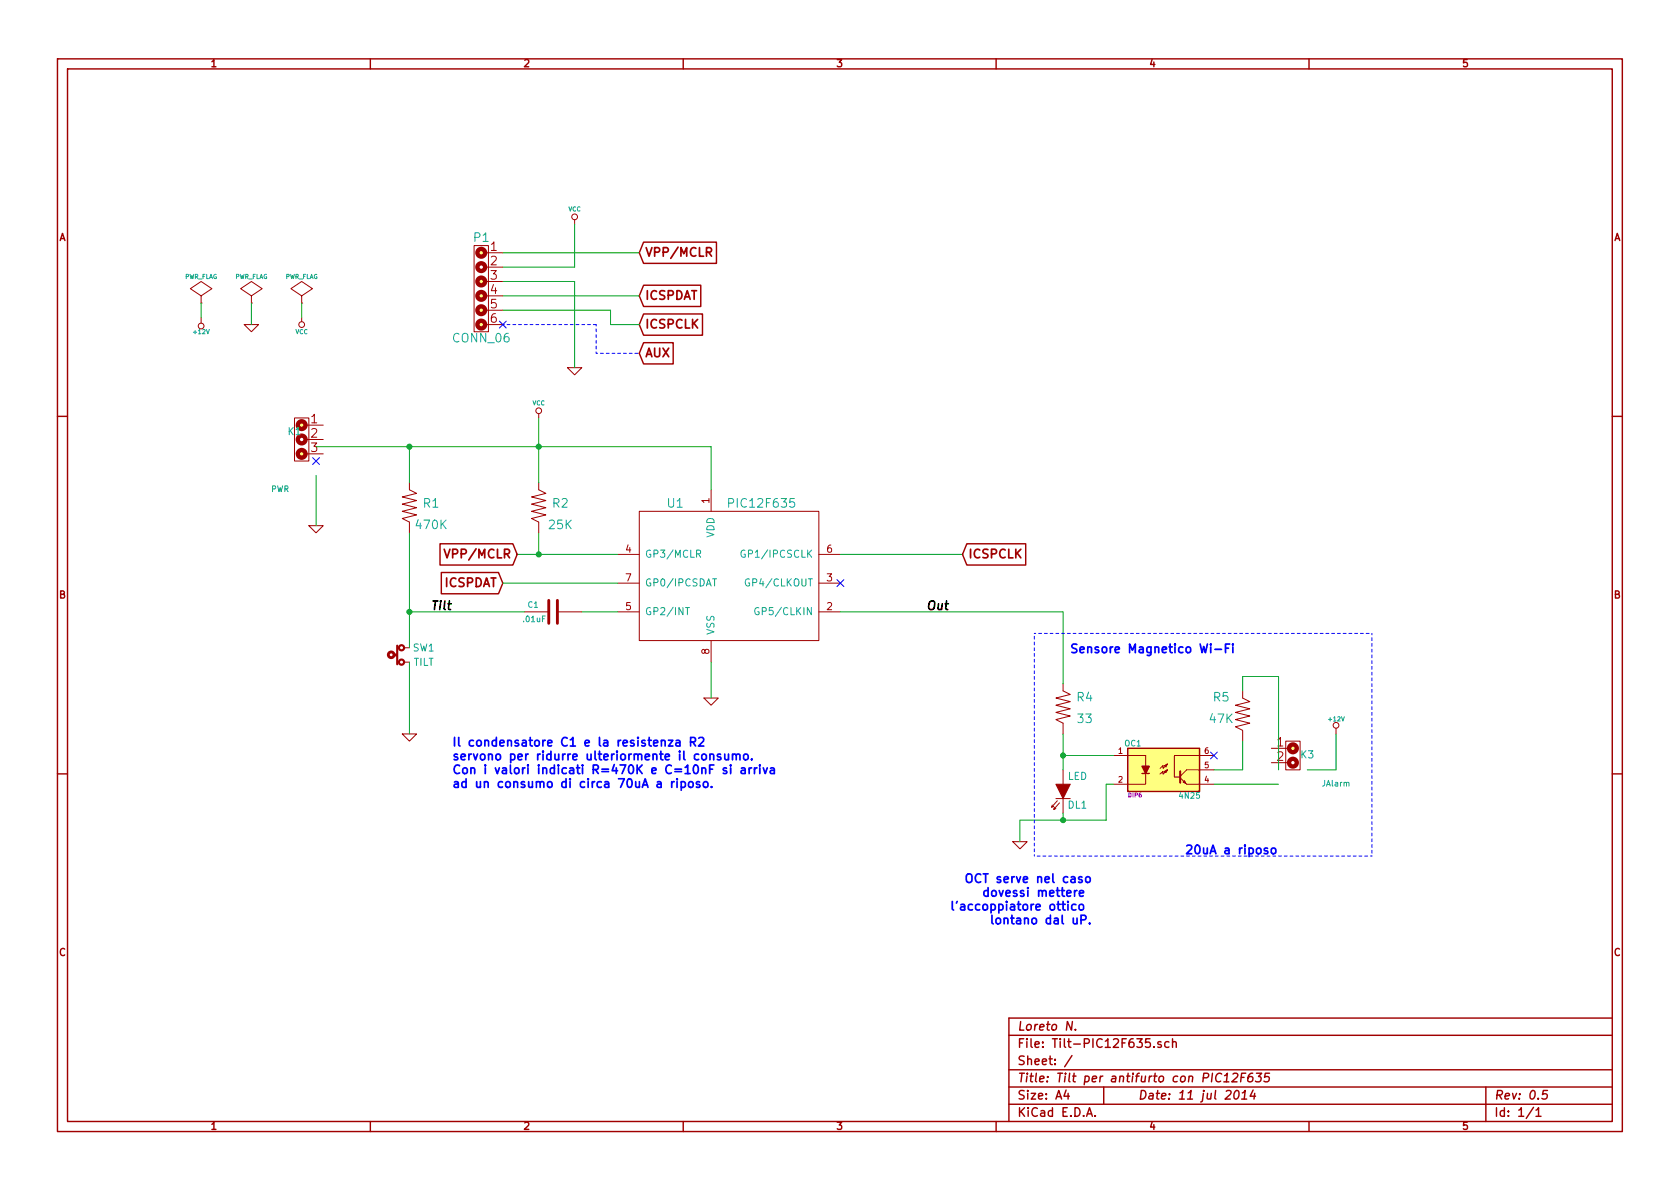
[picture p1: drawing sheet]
EESchema Schematic File Version 2
LIBS:LnConnectors
LIBS:LnDevice
LIBS:LnDiodiTransistors
LIBS:LnMicroController
LIBS:power
LIBS:device
LIBS:transistors
LIBS:conn
LIBS:linear
LIBS:regul
LIBS:74xx
LIBS:cmos4000
LIBS:adc-dac
LIBS:memory
LIBS:xilinx
LIBS:special
LIBS:microcontrollers
LIBS:dsp
LIBS:microchip
LIBS:analog_switches
LIBS:motorola
LIBS:texas
LIBS:intel
LIBS:audio
LIBS:interface
LIBS:digital-audio
LIBS:philips
LIBS:display
LIBS:cypress
LIBS:siliconi
LIBS:opto
LIBS:atmel
LIBS:contrib
LIBS:valves
LIBS:Tilt-PIC12F635-cache
EELAYER 27 0
EELAYER END
$Descr A4 11693 8268
encoding utf-8
Sheet 1 1
Title "Tilt per antifurto con PIC12F635"
Date "11 jul 2014"
Rev "0.5"
Comp "Loreto N."
Comment1 ""
Comment2 ""
Comment3 ""
Comment4 ""
$EndDescr
$Comp
L PIC12F635_2 U1
U 1 1
P 4950 4350
F 0 "U1" H 4700 5200 60  0000 C CNN
F 1 "PIC12F635" H 5300 5200 60  0000 C CNN
F 2 "~" H 4950 4350 60  0000 C CNN
F 3 "~" H 4950 4350 60  0000 C CNN
	1    4950 4350
	1    0    0    -1  
$EndComp
$Comp
L RESISTOR R1
U 1 1
P 2850 3600
F 0 "R1" H 3000 3700 60  0000 C CNN
F 1 "470K" H 3000 3550 60  0000 C CNN
F 2 "~" H 2850 3600 60  0000 C CNN
F 3 "~" H 2850 3600 60  0000 C CNN
	1    2850 3600
	1    0    0    -1  
$EndComp
$Comp
L PULSANTENC SW1
U 1 1
P 2800 4550
F 0 "SW1" V 2850 4400 50  0000 C CNN
F 1 "TILT" V 2750 4400 50  0000 C CNN
F 2 "~" H 2800 4550 60  0000 C CNN
F 3 "~" H 2800 4550 60  0000 C CNN
	1    2800 4550
	0    -1   -1   0   
$EndComp
$Comp
L CAP C1
U 1 1
P 3850 4250
F 0 "C1" V 3900 4350 40  0000 L CNN
F 1 ".01uF" V 3800 4300 40  0000 L CNN
F 2 "~" H 3888 4100 30  0000 C CNN
F 3 "~" H 3850 4250 60  0000 C CNN
	1    3850 4250
	0    -1   -1   0   
$EndComp
$Comp
L CONN_03 K1
U 1 1
P 2100 3200
F 0 "K1" H 2050 3400 50  0000 C CNN
F 1 "PWR" H 1950 3000 40  0000 C CNN
F 2 "" H 2100 3200 60  0000 C CNN
F 3 "" H 2100 3200 60  0000 C CNN
	1    2100 3200
	1    0    0    -1  
$EndComp
$Comp
L 4N25 OC1
U 1 1
P 8100 5350
F 0 "OC1" H 7886 5529 40  0000 C CNN
F 1 "4N25" H 8280 5165 40  0000 C CNN
F 2 "DIP6" H 7901 5170 29  0000 C CNN
F 3 "" H 8100 5350 60  0000 C CNN
	1    8100 5350
	1    0    0    -1  
$EndComp
$Comp
L CONN_06 P1
U 1 1
P 3350 2000
F 0 "P1" H 3350 2350 60  0000 C CNN
F 1 "CONN_06" H 3350 1650 60  0000 C CNN
F 2 "~" H 3350 2000 60  0000 C CNN
F 3 "~" H 3350 2000 60  0000 C CNN
	1    3350 2000
	1    0    0    -1  
$EndComp
$Comp
L VCC #PWR01
U 1 1
P 4000 1550
F 0 "#PWR01" H 4000 1650 30  0001 C CNN
F 1 "VCC" H 4000 1650 30  0000 C CNN
F 2 "" H 4000 1550 60  0000 C CNN
F 3 "" H 4000 1550 60  0000 C CNN
	1    4000 1550
	1    0    0    -1  
$EndComp
$Comp
L GND #PWR02
U 1 1
P 4950 4850
F 0 "#PWR02" H 4950 4850 30  0001 C CNN
F 1 "GND" H 4950 4780 30  0001 C CNN
F 2 "" H 4950 4850 60  0000 C CNN
F 3 "" H 4950 4850 60  0000 C CNN
	1    4950 4850
	1    0    0    -1  
$EndComp
$Comp
L +12V #PWR03
U 1 1
P 9300 5100
F 0 "#PWR03" H 9300 5050 20  0001 C CNN
F 1 "+12V" H 9300 5200 30  0000 C CNN
F 2 "" H 9300 5100 60  0000 C CNN
F 3 "" H 9300 5100 60  0000 C CNN
	1    9300 5100
	1    0    0    -1  
$EndComp
$Comp
L RESISTOR R2
U 1 1
P 3750 3600
F 0 "R2" H 3900 3700 60  0000 C CNN
F 1 "25K" H 3900 3550 60  0000 C CNN
F 2 "~" H 3750 3600 60  0000 C CNN
F 3 "~" H 3750 3600 60  0000 C CNN
	1    3750 3600
	1    0    0    -1  
$EndComp
$Comp
L RESISTOR R4
U 1 1
P 7400 5000
F 0 "R4" H 7550 5150 60  0000 C CNN
F 1 "33" H 7550 5000 60  0000 C CNN
F 2 "~" H 7400 5000 60  0000 C CNN
F 3 "~" H 7400 5000 60  0000 C CNN
	1    7400 5000
	1    0    0    -1  
$EndComp
$Comp
L RESISTOR R5
U 1 1
P 8650 5050
F 0 "R5" H 8500 5250 60  0000 C CNN
F 1 "47K" H 8500 5100 60  0000 C CNN
F 2 "~" H 8650 5050 60  0000 C CNN
F 3 "~" H 8650 5050 60  0000 C CNN
	1    8650 5050
	1    0    0    -1  
$EndComp
$Comp
L CONN_02 K3
U 1 1
P 9000 5450
F 0 "K3" H 8900 5650 50  0000 C CNN
F 1 "JAlarm" H 8700 5450 40  0000 C CNN
F 2 "~" H 9000 5450 60  0000 C CNN
F 3 "~" H 9000 5450 60  0000 C CNN
	1    9000 5450
	-1   0    0    -1  
$EndComp
Wire Wire Line
	7400 5100 7400 5350
Wire Wire Line
	7400 5250 7750 5250
Wire Wire Line
	7750 5450 7700 5450
Wire Wire Line
	7700 5450 7700 5700
Wire Wire Line
	7700 5700 7100 5700
Wire Wire Line
	8450 5350 8650 5350
Wire Wire Line
	8650 5350 8650 5150
Wire Wire Line
	8450 5450 8900 5450
Wire Wire Line
	8650 4800 8650 4700
Wire Wire Line
	8650 4700 8900 4700
Wire Wire Line
	8900 4700 8900 5350
Wire Wire Line
	5850 4250 7400 4250
Wire Wire Line
	7400 4250 7400 4750
Wire Notes Line
	7200 4400 9550 4400
Wire Notes Line
	9550 4400 9550 5950
Wire Notes Line
	9550 5950 7200 5950
Wire Notes Line
	7200 5950 7200 4400
Text Notes 7450 4550 0    60   ~ 12
Sensore Magnetico Wi-Fi
Text Notes 8250 5950 0    60   ~ 12
20uA a riposo
Wire Wire Line
	5850 3850 6700 3850
Wire Wire Line
	4950 4600 4950 4850
Wire Wire Line
	4050 4250 4300 4250
Wire Wire Line
	3750 3700 3750 3850
Wire Wire Line
	3600 3850 4300 3850
Wire Wire Line
	4950 3100 4950 3400
Wire Wire Line
	2200 3100 4950 3100
Wire Wire Line
	3750 2900 3750 3350
Connection ~ 3750 3100
Wire Wire Line
	2850 3700 2850 4500
$Comp
L GND #PWR04
U 1 1
P 2850 5100
F 0 "#PWR04" H 2850 5100 30  0001 C CNN
F 1 "GND" H 2850 5030 30  0001 C CNN
F 2 "" H 2850 5100 60  0000 C CNN
F 3 "" H 2850 5100 60  0000 C CNN
	1    2850 5100
	1    0    0    -1  
$EndComp
Wire Wire Line
	2850 4600 2850 5100
$Comp
L GND #PWR05
U 1 1
P 2200 3650
F 0 "#PWR05" H 2200 3650 30  0001 C CNN
F 1 "GND" H 2200 3580 30  0001 C CNN
F 2 "" H 2200 3650 60  0000 C CNN
F 3 "" H 2200 3650 60  0000 C CNN
	1    2200 3650
	1    0    0    -1  
$EndComp
Wire Wire Line
	2200 3300 2200 3650
Wire Wire Line
	3650 4250 2850 4250
Connection ~ 2850 4250
Text GLabel 3500 4050 0    60   Input ~ 12
ICSPDAT
Wire Wire Line
	4300 4050 3500 4050
Text GLabel 3600 3850 0    60   Input ~ 12
VPP/MCLR
Connection ~ 3750 3850
Wire Wire Line
	2850 3350 2850 3100
Connection ~ 2850 3100
Text GLabel 4450 1750 2    60   Input ~ 12
VPP/MCLR
Text GLabel 4450 2050 2    60   Input ~ 12
ICSPDAT
Text GLabel 4450 2250 2    60   Input ~ 12
ICSPCLK
Text GLabel 4450 2450 2    60   Input ~ 12
AUX
$Comp
L GND #PWR06
U 1 1
P 4000 2550
F 0 "#PWR06" H 4000 2550 30  0001 C CNN
F 1 "GND" H 4000 2480 30  0001 C CNN
F 2 "" H 4000 2550 60  0000 C CNN
F 3 "" H 4000 2550 60  0000 C CNN
	1    4000 2550
	1    0    0    -1  
$EndComp
Wire Wire Line
	4000 1850 3500 1850
Wire Wire Line
	4000 2550 4000 1950
Wire Wire Line
	4000 1950 3500 1950
Wire Wire Line
	3500 1750 4450 1750
Wire Wire Line
	3500 2050 4450 2050
Wire Wire Line
	4000 1550 4000 1850
Text Notes 3150 5200 0    60   ~ 12
Il condensatore C1 e la resistenza R2\nservono per ridurre ulteriormente il consumo.\nCon i valori indicati R=470K e C=10nF si arriva\nad un consumo di circa 70uA a riposo.
Text GLabel 6700 3850 2    60   Input ~ 12
ICSPCLK
$Comp
L GND #PWR07
U 1 1
P 7100 5850
F 0 "#PWR07" H 7100 5850 30  0001 C CNN
F 1 "GND" H 7100 5780 30  0001 C CNN
F 2 "" H 7100 5850 60  0000 C CNN
F 3 "" H 7100 5850 60  0000 C CNN
	1    7100 5850
	1    0    0    -1  
$EndComp
Connection ~ 7400 5700
Text Notes 7600 6150 2    60   ~ 12
OCT serve nel caso\ndovessi mettere \nl'accoppiatore ottico \nlontano dal uP.
NoConn ~ 2200 3200
NoConn ~ 5850 4050
$Comp
L PWR_FLAG #FLG08
U 1 1
P 1400 2100
F 0 "#FLG08" H 1400 2195 30  0001 C CNN
F 1 "PWR_FLAG" H 1400 2280 30  0000 C CNN
F 2 "" H 1400 2100 60  0000 C CNN
F 3 "" H 1400 2100 60  0000 C CNN
	1    1400 2100
	1    0    0    -1  
$EndComp
$Comp
L PWR_FLAG #FLG09
U 1 1
P 1750 2100
F 0 "#FLG09" H 1750 2195 30  0001 C CNN
F 1 "PWR_FLAG" H 1750 2280 30  0000 C CNN
F 2 "" H 1750 2100 60  0000 C CNN
F 3 "" H 1750 2100 60  0000 C CNN
	1    1750 2100
	1    0    0    -1  
$EndComp
$Comp
L PWR_FLAG #FLG010
U 1 1
P 2100 2100
F 0 "#FLG010" H 2100 2195 30  0001 C CNN
F 1 "PWR_FLAG" H 2100 2280 30  0000 C CNN
F 2 "" H 2100 2100 60  0000 C CNN
F 3 "" H 2100 2100 60  0000 C CNN
	1    2100 2100
	1    0    0    -1  
$EndComp
$Comp
L VCC #PWR011
U 1 1
P 2100 2200
F 0 "#PWR011" H 2100 2300 30  0001 C CNN
F 1 "VCC" H 2100 2300 30  0000 C CNN
F 2 "" H 2100 2200 60  0000 C CNN
F 3 "" H 2100 2200 60  0000 C CNN
	1    2100 2200
	-1   0    0    1   
$EndComp
$Comp
L GND #PWR012
U 1 1
P 1750 2250
F 0 "#PWR012" H 1750 2250 30  0001 C CNN
F 1 "GND" H 1750 2180 30  0001 C CNN
F 2 "" H 1750 2250 60  0000 C CNN
F 3 "" H 1750 2250 60  0000 C CNN
	1    1750 2250
	1    0    0    -1  
$EndComp
$Comp
L +12V #PWR013
U 1 1
P 1400 2200
F 0 "#PWR013" H 1400 2150 20  0001 C CNN
F 1 "+12V" H 1400 2300 30  0000 C CNN
F 2 "" H 1400 2200 60  0000 C CNN
F 3 "" H 1400 2200 60  0000 C CNN
	1    1400 2200
	-1   0    0    1   
$EndComp
Wire Wire Line
	1400 2200 1400 2100
Wire Wire Line
	1750 2250 1750 2100
Wire Wire Line
	2100 2200 2100 2100
NoConn ~ 8450 5250
Wire Wire Line
	3500 2150 4250 2150
Wire Wire Line
	4250 2150 4250 2250
Wire Wire Line
	4250 2250 4450 2250
$Comp
L VCC #PWR014
U 1 1
P 3750 2900
F 0 "#PWR014" H 3750 3000 30  0001 C CNN
F 1 "VCC" H 3750 3000 30  0000 C CNN
F 2 "" H 3750 2900 60  0000 C CNN
F 3 "" H 3750 2900 60  0000 C CNN
	1    3750 2900
	1    0    0    -1  
$EndComp
NoConn ~ 3500 2250
Wire Notes Line
	3500 2250 4150 2250
Wire Notes Line
	4150 2250 4150 2450
Wire Notes Line
	4150 2450 4450 2450
Text Label 6450 4250 0    60   Italic 12
Out
Text Label 3000 4250 0    60   Italic 12
Tilt
$Comp
L LED DL1
U 1 1
P 7400 5500
F 0 "DL1" V 7500 5600 50  0000 C CNN
F 1 "LED" V 7300 5600 50  0000 C CNN
F 2 "~" H 7400 5500 60  0000 C CNN
F 3 "~" H 7400 5500 60  0000 C CNN
	1    7400 5500
	0    1    1    0   
$EndComp
Connection ~ 7400 5250
Wire Wire Line
	7400 5650 7400 5700
Wire Wire Line
	9100 5350 9300 5350
Wire Wire Line
	9300 5350 9300 5100
Wire Wire Line
	7100 5700 7100 5850
$EndSCHEMATC
